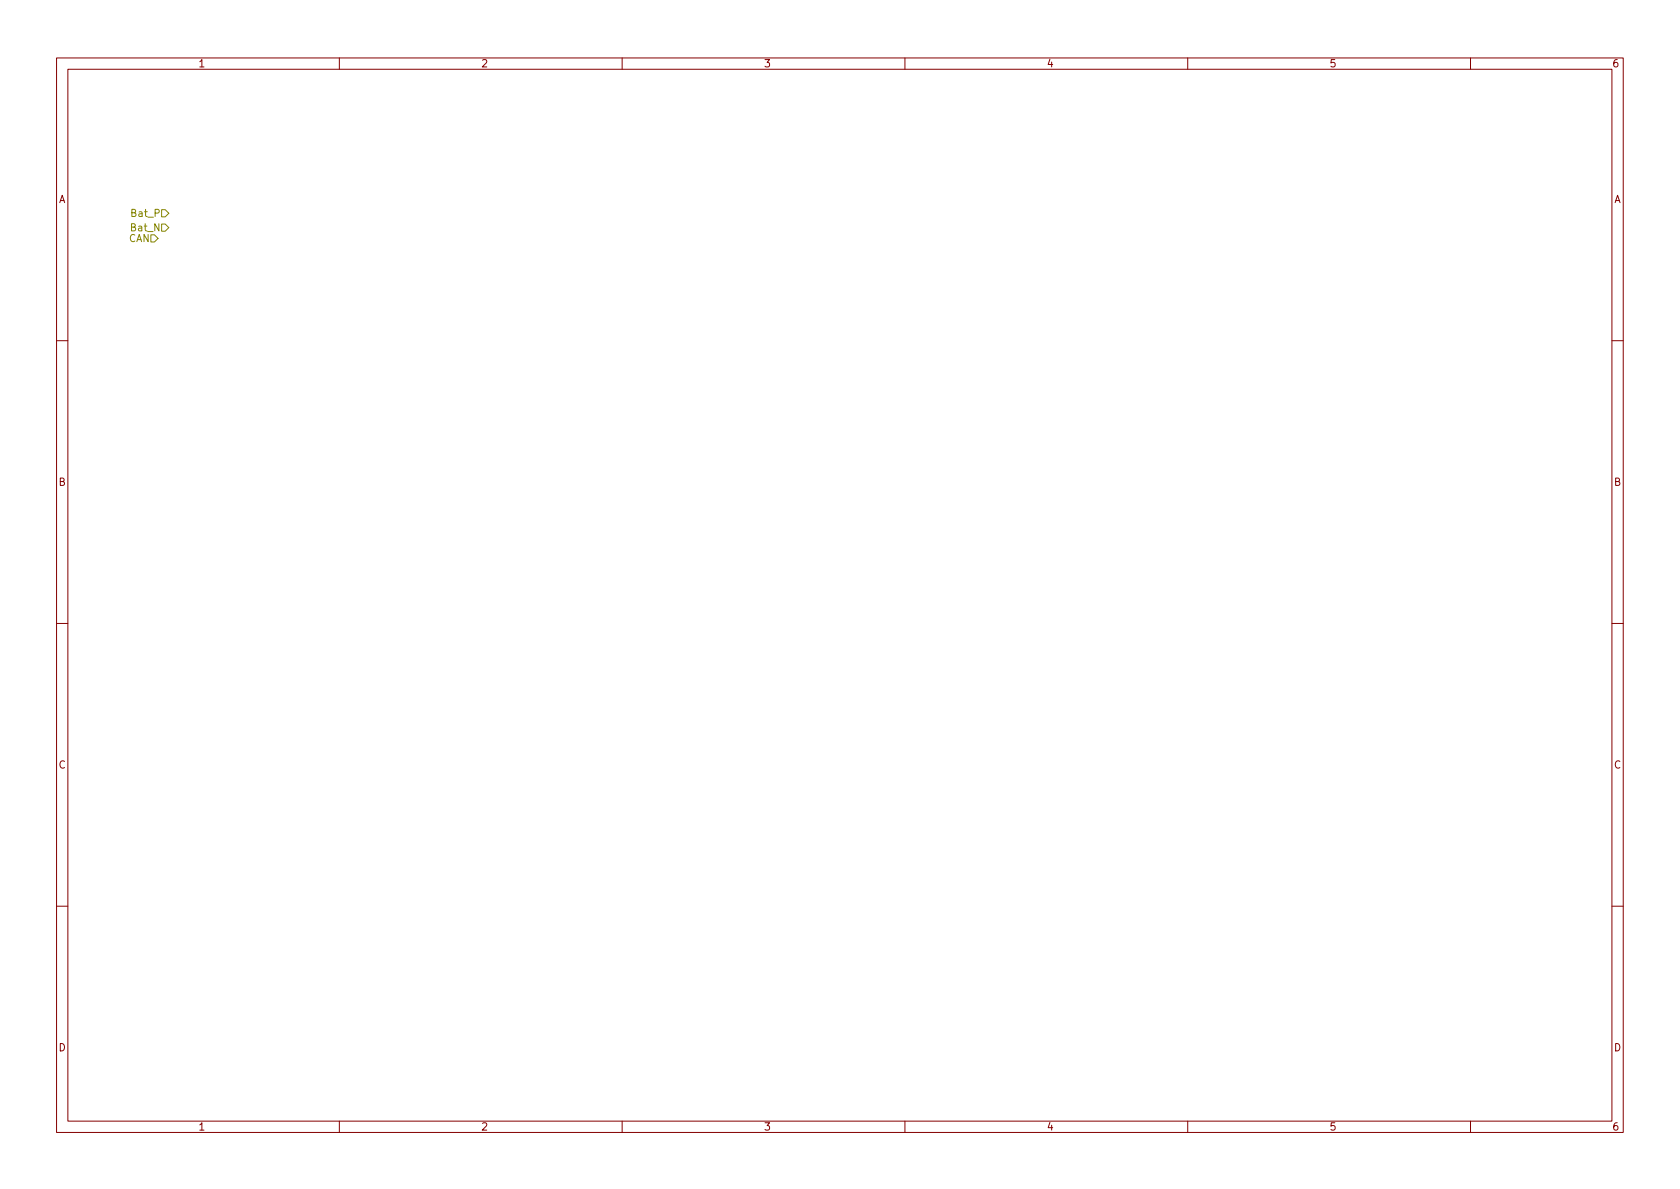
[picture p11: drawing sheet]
<svg xmlns="http://www.w3.org/2000/svg" width="297mm" height="210mm" viewBox="0 0 297 210" stroke-linecap="round" stroke-linejoin="round" font-family="sans-serif">
<g fill="none" stroke="#840000" stroke-width=".18">
<path d="M10 10.2h277v190.1h-277zM12 12.2h273v186.1h-273zM60 10.2v2M110 10.2v2M160 10.2v2M210 10.2v2M260 10.2v2M10 60.2h2M285 60.2h2M10 110.2h2M285 110.2h2M10 160.2h2"/>
<path d="M285 160.2h2M60 198.3v2M110 198.3v2M160 198.3v2M210 198.3v2M260 198.3v2"/>
</g>
<path d="M28.6 37.1h.6l.6 .6-.6 .6h-.6zM28.6 39.6h.6l.6 .7-.6 .6h-.6zM26.7 41.5h.6l.6 .7-.6 .6h-.6z" fill="none" stroke="#848400" stroke-width=".18"/>
<g font-size="1.8" fill="#840000">
<text x="35" y="11.9">1</text>
<text x="85" y="11.9">2</text>
<text x="135" y="11.9">3</text>
<text x="185" y="11.9">4</text>
<text x="235" y="11.9">5</text>
<text x="285" y="11.9">6</text>
<text x="10.3" y="35.9">A</text>
<text x="285.3" y="35.9">A</text>
<text x="10.3" y="85.9">B</text>
<text x="285.3" y="85.9">B</text>
<text x="10.3" y="135.9">C</text>
<text x="285.3" y="135.9">C</text>
<text x="10.3" y="185.9">D</text>
<text x="285.3" y="185.9">D</text>
<text x="35" y="199.9">1</text>
<text x="85" y="199.9">2</text>
<text x="135" y="199.9">3</text>
<text x="185" y="199.9">4</text>
<text x="235" y="199.9">5</text>
<text x="285" y="199.9">6</text>
</g>
<g font-size="1.8" fill="#848400">
<text x="23.4" y="40.9">Bat_N</text>
<text x="23.5" y="38.3">Bat_P</text>
<text x="22.7" y="42.8">CAN</text>
</g>
</svg>
